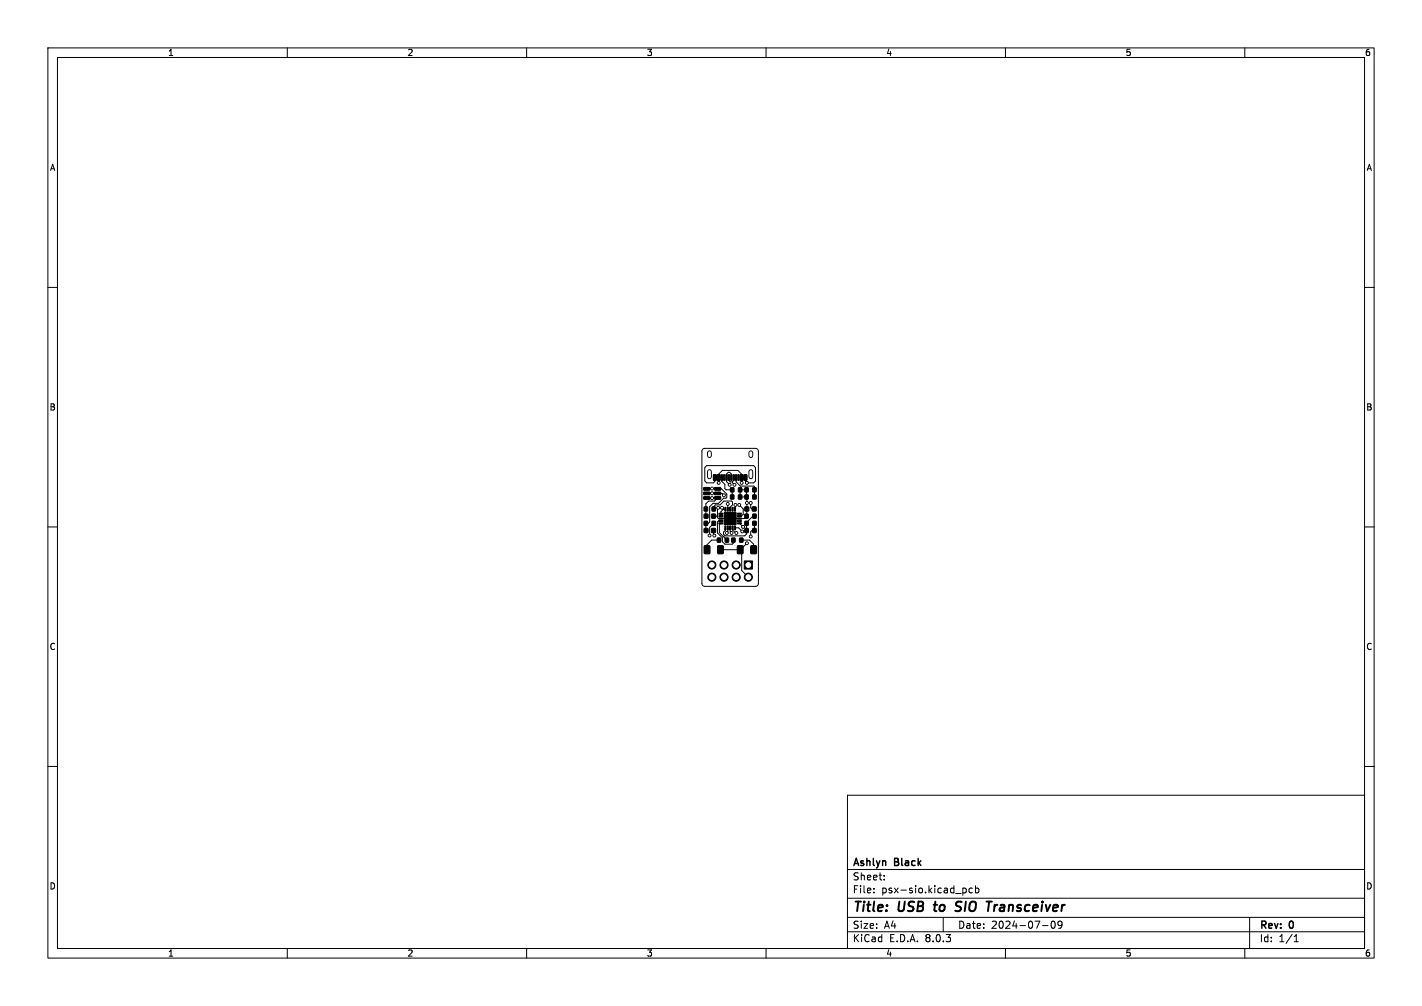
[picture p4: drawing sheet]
<svg xmlns="http://www.w3.org/2000/svg" width="297mm" height="210mm" viewBox="0 0 297 210" stroke-linecap="round" stroke-linejoin="round" font-family="sans-serif">
<g fill="none" stroke="#000" stroke-width=".21">
<path d="M10 10h277v190h-277zM12 12h273v186h-273zM60 10v2M110 10v2M160 10v2M210 10v2M260 10v2M10 60h2M285 60h2M146.8 93.8l.4-.2h10.6l.3 .1 .3 .3v27.8l-.1 .3-.3 .3h-10.8l-.3-.1-.3-.3v-27.8zM149.3 99.6v.9l-.3 .3h-1.4l-.4-.4v-2.8l.4-.4h9.8l.4 .4v2.8l-.4 .4h-1.4l-.3-.3v-.9M150.8 99.6v.9l.6 .6v.9l.2 .2h1.3v1.6"/>
<path d="M152.2 99.6v.7l.3 .3h.5M152.8 99.6v-.6l-.4-.4h-.3l-.3 .4v1.5l.6 .7M153.2 99.6v.7l-.2 .3M153.8 99.6v1l.8 .9h2.9l.1 .1v2.2M10 110h2M147.4 106.2h.2M147.6 104h1.1M148.7 103h-1.1M148.7 102l-1.1 .1M149 110.8v.8l.2 .2M149.1 109.2l-.9 .9v1.7M149.1 106.2v-.5l.3-.3h1l.8-.8h1.6l.2 .2v.6l-.5 .5v.4"/>
<path d="M149.9 107.6l-.2 .2h-.7M149.9 103h.9l.4 .4M149.9 102.1h.8l1.1 1.1v.6l-.2 .2h-.5l-1 1.1h-1.2l-.7 .7v3.2l-.3 .2h-.5l.1 1.6M149.9 104l-.7 .6h-1.2l-.6 .6 .1 2.6M150.1 100.8v-1.8l.8-.8h3.2l.8 .8v1.8M150.2 112.8h-1.6l-.9 .9v1.1M150.4 111.8h.1M150.6 108.8h-.6l-.1 .2v2.2l1 1.1v.8l.5 .5h1.5l.3-.2v-.6M150.6 109.2l-.4 .4v1.6l1.6 1.6M150.8 106l.3 .3M151 112h.1M151.1 106.3l-.5 .5v1"/>
<path d="M151.1 106.3h.4M151.1 106.3h.1M152 105.2v1.1M152 110.2v.9l-.2 .2M152.5 110.2v.8l.3 .3M153 100.6l.4 .6M153 110.2v.4l.8 .7M153.5 110.2h.8l.7 .7M153.6 105.4l-.1 .9M154.4 105.4l.8 .8v1.2l-.3 .4h-.5M154.4 109.2h.1M154.5 109.2l.7 .8"/>
<path d="M154.6 114.8l.3 .3v4l1.4 1.4M154.8 112.8h1.8l.8 .8v1.2M155.9 103.8l.1 3.9-.6 .5h-5.4l-.1-.1v-2l.1-.1M155.9 102.2v1.6M155.9 109.2h.1M156 113.4l-1.4 1.4h-4.1M156 102.2h-1.4v1.6h1.3M156.8 105v1l.2 .2h.5M157.6 107.8h-.4l-1.3 1.3v2.4l-.4 .4h-4l-.4-.4v-.4l.4-.4v-.5M157.6 109.2v1.6h-.6l-.2 .2v1M285 110h2M10 160h2"/>
<path d="M285 160h2M177 166h108v32h-108zM60 198v2M110 198v2M160 198v2M177 194.5h108M177 191.5h108M177 187.5h108M177 181.5h108M182.5 186.3v.1M182.5 185.5v.1M184.7 183.6v.1"/>
<path d="M184.7 182.8v.1M197 191.5v3M201.2 185.4h.3l.3 .3-.1 .6-.5 .1M203.1 185.5l-.4-.1-.3 .3 .1 .6h.6M203.7 185.5l.5-.1 .3 .3-.2 .6h-.6M203.7 184.9v1.5M210 198v2M217.7 193.2h1.2M219.7 192.4l.2-.1a.8 .8 0 0 1 .5 .7 .8 .8 0 0 1-.5 .8 1 1 0 0 1-.2-1.4zM221.8 192.9l-.3 .3h-.3l-.2-.3 .1-.5 .4-.1 .2 .1a.99 .99 0 0 1-.3 1.4h-.3M260 198v2M261 191.5v6.5"/>
<path d="M270.3 196.6h.9M270.3 195.5l.4-.4v1.5"/>
</g>
<path d="M195 188.9h.8M195.4 188.2l-.3 1.7 .3 .3M200.6 190a.85 .85 0 0 1-1.1 .1M200.6 188.2l-.7 .1-.2 .5 .1 .3 .8 .3M206 188.2h1.2M207.8 188.9l-.2 1.3M208.1 188.9l-.4 .4" fill="none" stroke="#000" stroke-width=".4"/>
<g fill="#000" stroke="#000" stroke-width=".21">
<path d="M147.1 110.3h.8v.9h-.8zM147.1 108.8h.7v.9h-.7zM147.1 105.8h.7v.9h-.7zM147.1 107.3h.8v.9h-.8zM147.1 113.9h.9l.3 .1v1.4l-.2 .2h-.8l-.2-.1zM147 101.8h1.2l.1 .5h-1.3zM147 102.7h1.2l.1 .5-1.3 .1zM147 103.7h1.2l.1 .5h-1.3zM148.6 110.3h.8v.9h-.8zM148.6 107.3h.8v.9h-.8zM148.7 108.8h.7v.9h-.7zM148.7 105.8h.7v.9h-.7z"/>
<path d="M149 99.1l.6 .1-.1 1.1-.5-.1zM149.9 113.9h1l.2 .1v1.4l-.2 .2h-.8l-.2-.1zM149.8 99.1l.6 .1-.1 1.1-.5-.1zM149.3 103.7h1.2v.5h-1.2zM149.3 102.7h1.2v.5l-1.2 .1zM149.3 101.8h1.2v.5h-1.2zM149.8 112.3h.7v.9h-.7zM150.6 99.1l.3 .1-.1 1.1-.2-.1zM150.2 107.1h.7l.1 .2-.8 .1zM150.2 107.6h.7l.1 .2-.8 .1zM150.2 108.1h.7l.1 .2-.8 .1zM150.2 108.6h.7l.1 .2-.8 .1z"/>
<path d="M150.2 109.1h.7l.1 .2-.8 .1zM151.1 99.1l.3 .1-.1 1.1-.2-.1zM151.4 105.9h.2v.8h-.2zM151.4 109.8h.2v.8h-.2zM151.6 99.1l.3 .1-.1 1.1-.2-.1zM151.9 105.9h.2v.8h-.2zM151.9 109.8h.2v.8h-.2zM151.5 112.3h.7v.9h-.7zM152.1 99.1l.3 .1-.1 1.1-.2-.1zM152.6 103.3h.7v.9h-.7zM152.6 101.8h.7v.9h-.7zM152.4 105.9h.2v.8h-.2z"/>
<path d="M152.4 109.8h.2v.8h-.2zM152.8 112.3h.7v.9h-.7zM152.6 99.1l.3 .1-.1 1.1-.2-.1zM152.9 105.9h.2v.8h-.2zM152.9 109.8h.2v.8h-.2zM153.1 99.1l.3 .1-.1 1.1-.2-.1zM153.4 105.9h.2v.8h-.2zM153.4 109.8h.2v.8h-.2zM151.2 107h2.6v2.5h-2.6zM153.6 99.1l.3 .1-.1 1.1-.2-.1zM154.2 103.3h.7v.9h-.7zM154.2 101.8h.7v.9h-.7z"/>
<path d="M154.1 99.1l.3 .1-.1 1.1-.2-.1zM154.5 112.3h.7v.9h-.7zM154 109.1h.8v.2l-.7 .1zM154 108.6h.8v.2l-.7 .1zM154 108.1h.8v.2l-.7 .1zM154 107.6h.8v.2l-.7 .1zM154 107.1h.8v.2l-.7 .1zM154.6 99.1l.6 .1-.1 1.1-.5-.1zM154 113.9h1l.2 .1v1.4l-.1 .2h-.9l-.2-.1zM155.5 117.1h1.7v1.7h-1.7zM155.6 110.3h.7v.9h-.7zM155.6 108.8h.7v.9h-.7z"/>
<path d="M155.6 107.3h.7v.9h-.7zM155.4 99.1l.6 .1-.1 1.1-.5-.1zM155.6 101.8h.7v.9h-.7zM155.6 103.3h.7v.9h-.7zM155.6 105.8h.8v.9h-.8zM157.2 110.3h.7v.9h-.7zM157.2 108.8h.7v.9h-.7zM157.2 107.3h.7v.9h-.7zM157.2 101.8h.7v.9h-.7zM157.2 103.3h.7v.9h-.7zM157.1 105.8h.8v.9h-.8zM156.8 113.9h1l.2 .1v1.4l-.1 .2h-.9l-.2-.1z"/>
<circle cx="148.2" cy="111.8" r=".3"/>
<circle cx="148.7" cy="117.9" r=".85"/>
<circle cx="148.7" cy="103" r=".3"/>
<circle cx="148.7" cy="104" r=".3"/>
<circle cx="148.7" cy="102" r=".3"/>
<circle cx="149.2" cy="111.8" r=".3"/>
<circle cx="150" cy="106" r=".3"/>
<circle cx="150.1" cy="100.8" r=".3"/>
<circle cx="150.8" cy="106" r=".3"/>
<circle cx="151.2" cy="103.4" r=".3"/>
<circle cx="151.2" cy="117.9" r=".85"/>
<circle cx="151.8" cy="111.3" r=".3"/>
<circle cx="152" cy="105.2" r=".3"/>
<circle cx="152.4" cy="101.2" r=".3"/>
<circle cx="152.8" cy="111.3" r=".3"/>
<circle cx="153.4" cy="101.2" r=".3"/>
<circle cx="153.6" cy="105.4" r=".3"/>
<circle cx="153.8" cy="117.9" r=".85"/>
<circle cx="153.8" cy="111.3" r=".3"/>
<circle cx="154.4" cy="105.4" r=".3"/>
<circle cx="154.9" cy="100.8" r=".3"/>
<circle cx="155" cy="110.9" r=".3"/>
<circle cx="155.2" cy="110" r=".3"/>
<circle cx="156" cy="113.4" r=".3"/>
<circle cx="156" cy="100.8" r=".3"/>
<circle cx="156" cy="105" r=".3"/>
<circle cx="156.8" cy="105" r=".3"/>
<circle cx="156.8" cy="112" r=".3"/>
<circle cx="148.7" cy="120.5" r=".85"/>
<circle cx="151.2" cy="120.5" r=".85"/>
<circle cx="153.8" cy="120.5" r=".85"/>
<circle cx="156.3" cy="120.5" r=".85"/>
</g>
<path d="M148.2 94.5v.6M148.2 98.4v1.1M156.8 94.5v.6M156.8 98.4v1.1" fill="none" stroke="#000" stroke-width="1"/>
<g fill="#fff" stroke="#fff" stroke-width=".21">
<circle cx="150" cy="106" r=".1"/>
<circle cx="149.2" cy="111.8" r=".1"/>
<circle cx="151.2" cy="103.4" r=".1"/>
<circle cx="156" cy="105" r=".1"/>
<circle cx="156" cy="100.8" r=".1"/>
<circle cx="156.8" cy="105" r=".1"/>
<circle cx="155" cy="110.9" r=".1"/>
<circle cx="156" cy="113.4" r=".1"/>
<circle cx="150.8" cy="106" r=".1"/>
<circle cx="148.7" cy="104" r=".1"/>
<circle cx="152.4" cy="101.2" r=".1"/>
<circle cx="154.9" cy="100.8" r=".1"/>
<circle cx="156.8" cy="112" r=".1"/>
<circle cx="150.1" cy="100.8" r=".1"/>
<circle cx="148.7" cy="103" r=".1"/>
<circle cx="153.4" cy="101.2" r=".1"/>
<circle cx="148.7" cy="102" r=".1"/>
<circle cx="151.8" cy="111.3" r=".1"/>
<circle cx="154.4" cy="105.4" r=".1"/>
<circle cx="153.8" cy="111.3" r=".1"/>
<circle cx="155.2" cy="110" r=".1"/>
<circle cx="152.8" cy="111.3" r=".1"/>
<circle cx="153.6" cy="105.4" r=".1"/>
<circle cx="148.2" cy="111.8" r=".1"/>
<circle cx="152" cy="105.2" r=".1"/>
<circle cx="155.4" cy="98.5" r=".33"/>
<circle cx="149.6" cy="98.5" r=".33"/>
<circle cx="156.3" cy="118" r=".5"/>
<circle cx="156.3" cy="120.5" r=".5"/>
<circle cx="153.8" cy="118" r=".5"/>
<circle cx="153.8" cy="120.5" r=".5"/>
<circle cx="151.2" cy="118" r=".5"/>
<circle cx="151.2" cy="120.5" r=".5"/>
<circle cx="148.7" cy="118" r=".5"/>
<circle cx="148.7" cy="120.5" r=".5"/>
</g>
<path d="M148.2 94.5v.6M148.2 98.4v1.1M156.8 94.5v.6M156.8 98.4v1.1" fill="none" stroke="#fff" stroke-width=".6"/>
<g font-size="2.8">
<text x="178" y="190.9">Title:</text>
<text x="187.7" y="190.9">USB</text>
<text x="196" y="190.9">to</text>
<text x="201.3" y="190.9">SIO</text>
<text x="208.5" y="190.9">Transceiver</text>
</g>
<g font-size="2.1">
<text x="178" y="184">Sheet:</text>
<text x="178" y="181.2">Ashlyn</text>
<text x="186.9" y="181.2">Black</text>
<text x="178" y="186.7">File:</text>
<text x="184.1" y="186.7">psx-sio.kicad_pcb</text>
<text x="178" y="196.9">KiCad</text>
<text x="178" y="194.1">Size:</text>
<text x="184.7" y="194.1">A4</text>
<text x="185.7" y="196.9">E.D.A.</text>
<text x="193.3" y="196.9">8.0.3</text>
<text x="200" y="194.1">Date:</text>
<text x="207" y="194.1">2024-07-09</text>
<text x="263" y="194.3">Rev:</text>
<text x="263" y="196.9">Id:</text>
<text x="267.1" y="196.9">1/1</text>
<text x="269.4" y="194.3">0</text>
</g>
<g font-size="1.8">
<text x="35" y="11.9">1</text>
<text x="85" y="11.9">2</text>
<text x="135" y="11.9">3</text>
<text x="185" y="11.9">4</text>
<text x="235" y="11.9">5</text>
<text x="285" y="11.9">6</text>
<text x="10.3" y="35.9">A</text>
<text x="285.4" y="35.9">A</text>
<text x="10.3" y="85.9">B</text>
<text x="285.3" y="85.9">B</text>
<text x="10.3" y="135.9">C</text>
<text x="285.3" y="135.9">C</text>
<text x="10.3" y="185.9">D</text>
<text x="285.3" y="185.9">D</text>
<text x="35" y="199.9">1</text>
<text x="85" y="199.9">2</text>
<text x="135" y="199.9">3</text>
<text x="185" y="199.9">4</text>
<text x="235" y="199.9">5</text>
<text x="285" y="199.9">6</text>
</g>
</svg>
